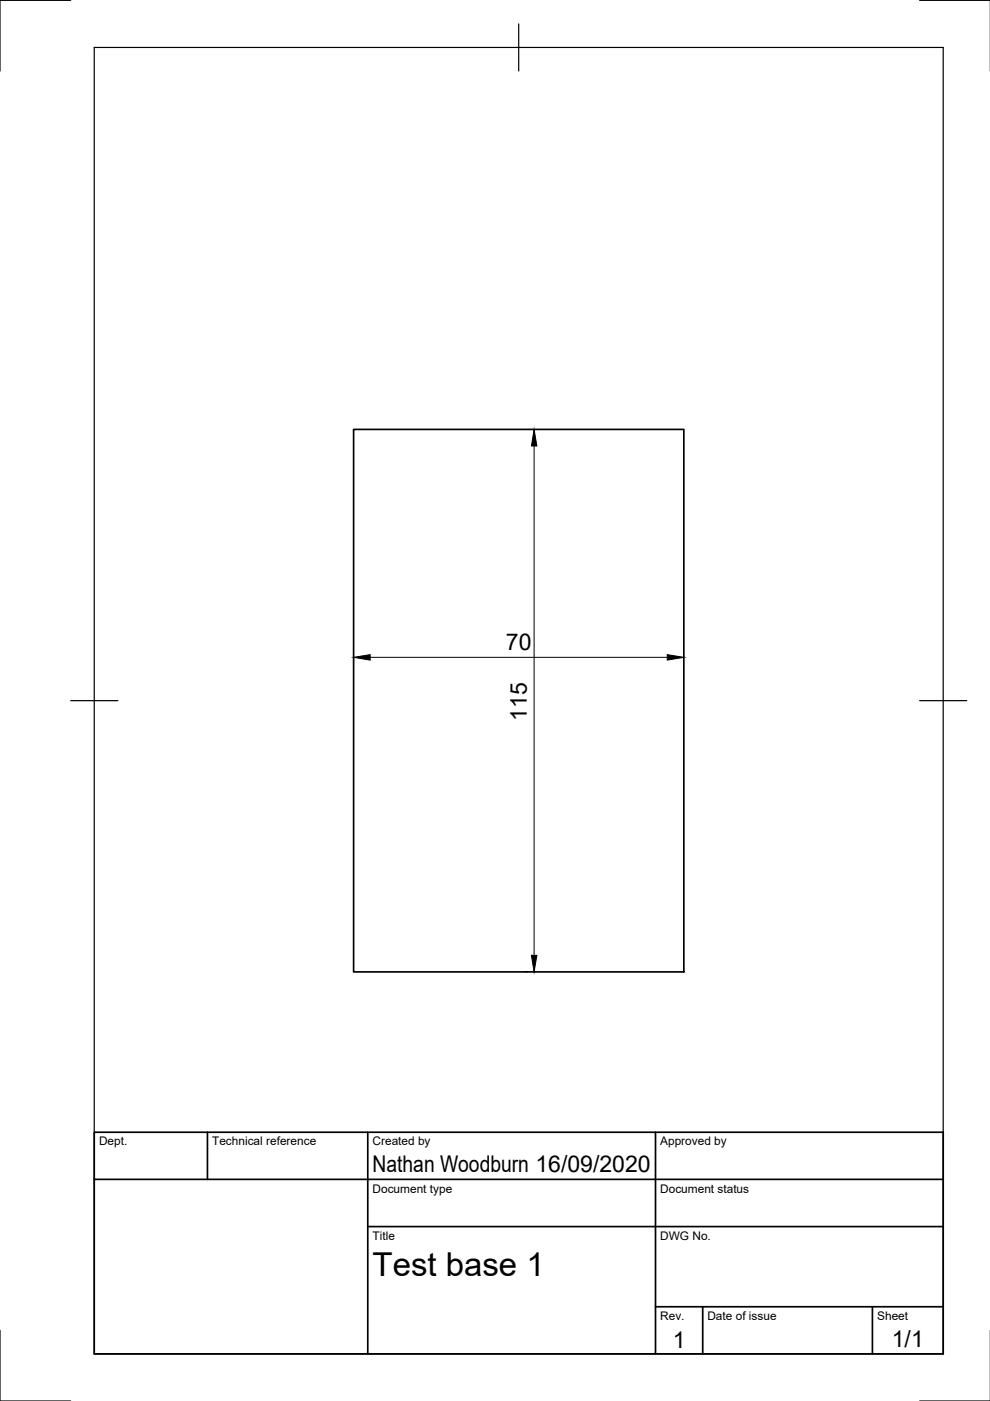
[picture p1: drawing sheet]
<svg xmlns="http://www.w3.org/2000/svg" width="210mm" height="297mm" viewBox="0 0 210 297" stroke-linecap="round" stroke-linejoin="round" font-family="sans-serif">
<!-- layer: Visible -->
<path d="M75 91h70v115.1h-70z" fill="none" stroke="#000" stroke-width=".36"/>
<!-- layer: Border -->
<path d="M15 .1h-15v15M20 10.1h180v276.9h-180zM110 5.1v10M195 .1h15M15 148.6h10M195 148.6h10M0 282.1v14.9h15M195 297h15" fill="none" stroke="#000" stroke-width=".25"/>
<!-- layer: TitleBlock -->
<path d="M20 240.1h180v46.9h-180zM20 250h180M44 240.1v9.9M78 240.1v46.9M139 240.1v46.9M78 260.1h122M139 277.1h61M149 277.1v9.9M185 277.1v9.9" fill="none" stroke="#000" stroke-width=".36"/>
<!-- layer: Dimensions -->
<path d="M111.3 91.1h2M113.2 94.6v108M78.5 139.4h63M111.3 206h.7" fill="none" stroke="#000" stroke-width=".21"/>
<path d="M113.2 91.1l.6 3.5h-1.1zM75 139.4l3.5-.6v1.2zM141.5 138.8l3.5 .6-3.5 .6zM112.7 202.6h1.1l-.6 3.4z" fill="#000" stroke="#000" stroke-width=".21"/>
<text font-size="7" x="79" y="270.6">Test base 1</text>
<g font-size="4.9">
<text x="107.3" y="137.8">70</text>
<text x="111.7" y="152.8" transform="rotate(-90 111.7 152.8)">115</text>
<text x="79" y="248.5">Nathan Woodburn 16/09/2020</text>
<text x="142.6" y="285.7">1</text>
<text x="189.1" y="285.7">1/1</text>
</g>
<g font-size="2.5">
<text x="21" y="242.9">Dept.</text>
<text x="45" y="242.9">Technical reference</text>
<text x="79" y="242.9">Created by</text>
<text x="140" y="242.9">Approved by</text>
<text x="79" y="252.8">Document type</text>
<text x="140" y="252.8">Document status</text>
<text x="79" y="262.9">Title</text>
<text x="140" y="262.9">DWG No.</text>
<text x="140" y="279.9">Rev.</text>
<text x="150" y="279.9">Date of issue</text>
<text x="186" y="279.9">Sheet</text>
</g>
</svg>
